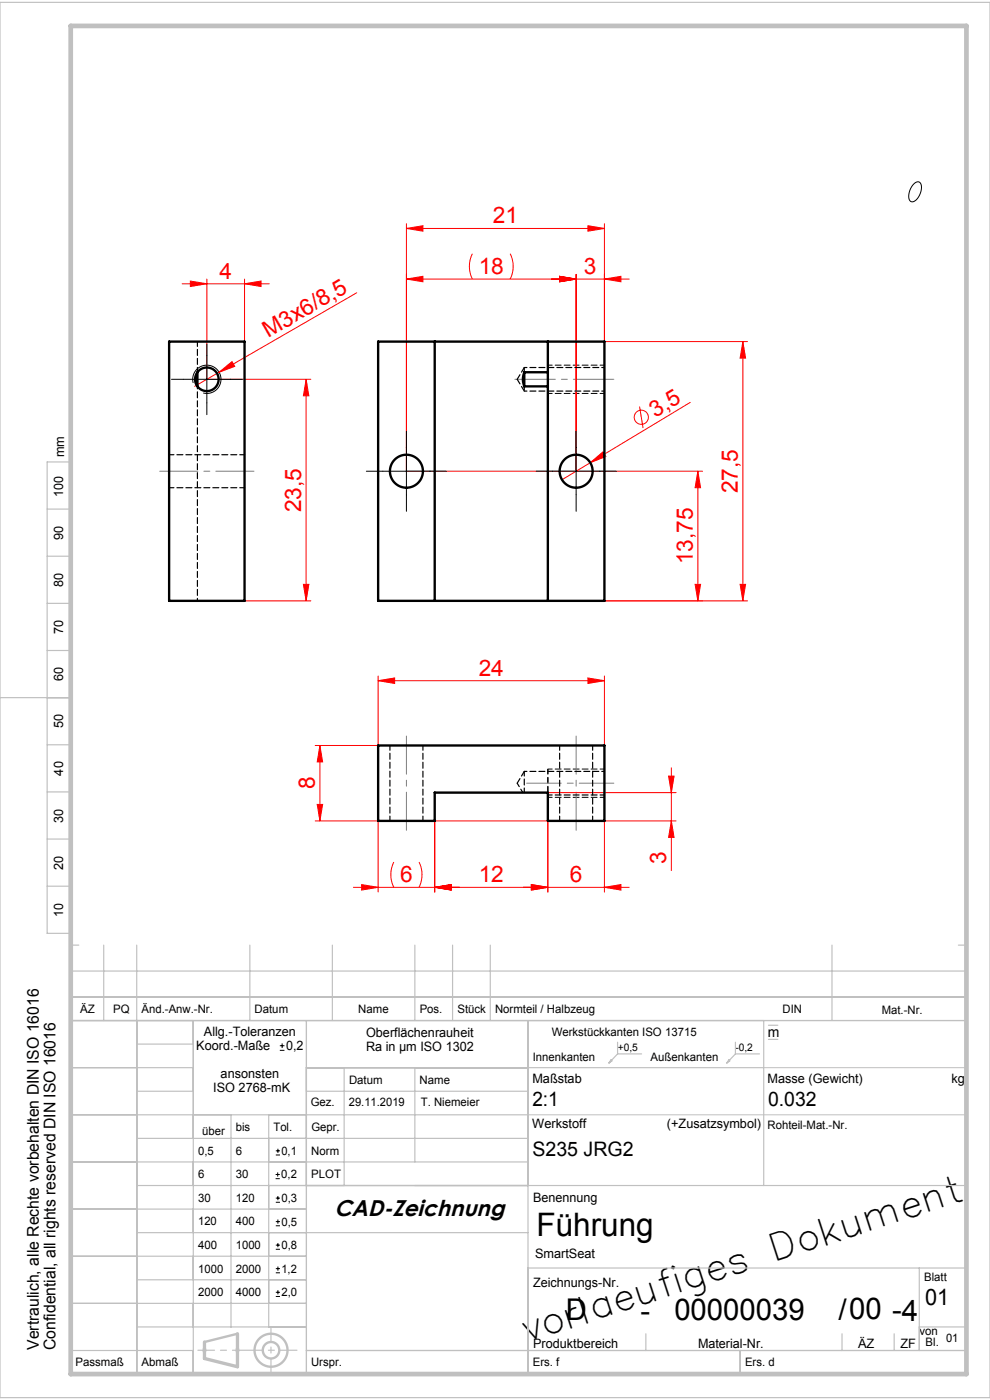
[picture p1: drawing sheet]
<svg xmlns="http://www.w3.org/2000/svg" width="210mm" height="297mm" viewBox="0 0 210 297" stroke-linecap="round" stroke-linejoin="round" font-family="sans-serif">
<g fill="none" stroke="#f00" stroke-width=".21">
<path d="M40.4 59.6l3.5 .6-3.5 .6zM43.9 59.2v21.3h22M51.9 59.2v13.3M86.2 59.2l3.5-.6v1.2zM86.2 48.5l3.5-.6v1.1zM86.2 59.2h47.3M86.2 47.5v52.5h62.8M86.2 48.5h42M100.2 53.8a6 6 0 0 0 0 5.4M108.2 53.8a6 6 0 0 1 0 5.4M118.7 58.6l3.5 .6-3.5 .6zM122.2 58.2v41.8"/>
<path d="M124.7 47.9l3.5 .6-3.5 .5zM128.2 59.2l3.5-.6v1.2zM128.2 47.5v25h30.4M38.6 60.2h18.5M46.5 79l2.7-2.3 .6 1zM51.9 60.2l3.5-.6v1.2zM75.7 62.1l-34.4 19.9M157.6 72.5l.6 3.5h-1.2zM157.6 72.5v55M64.9 80.5l.6 3.5h-1.1zM64.9 80.5v47M125.2 98.2l2.7-2.3 .6 .9z"/>
<path d="M135.7 86.2l.7 4.6M146.4 85.4l-27.2 16.4M148 100l.6 3.5h-1.2zM148 100v27.5M51.9 127.5h14M64.4 124h1.1l-.6 3.5zM147.4 124h1.2l-.6 3.5zM157 124h1.2l-.6 3.5zM158.6 127.5h-30.4M67.9 158.1l.5 3.5h-1.1zM67.9 158.1v16M80.2 144.4l3.5-.6v1.2z"/>
<path d="M80.2 143.4v14.7h-13.3M80.2 144.4h48M124.7 143.8l3.5 .6-3.5 .6zM128.2 143.4v14.7M66.9 174.1h13.3v15.1M67.3 170.6h1.1l-.5 3.5zM116.2 174.1v15.1M116.2 168.1h27.2M128.2 174.1v15.1M141.8 164.6h1.2l-.6 3.5zM142.4 162.9v21.8M142.4 174.1l.6 3.5h-1.2z"/>
<path d="M143.4 174.1h-51.2v15.1M76.7 187.7l3.5 .5-3.5 .6zM83.5 182.9a6 6 0 0 0 0 5.3M88.9 182.9a6 6 0 0 1 0 5.3M92.2 188.2l3.5-.5v1.1zM112.7 187.7l3.5 .5-3.5 .6zM128.2 188.2l3.5-.5v1.1zM133.5 188.2h-58.5"/>
<circle cx="136" cy="88.5" r="1.5"/>
</g>
<g fill="none" stroke="#000" stroke-width=".21">
<path d="M193.8 39a.89 .89 0 0 1 1.2-.4 .89 .89 0 0 1 .5 1.1 3.2 3.2 0 0 1-2 3.1 1.21 1.21 0 0 1-.7-1.6l.3-1zM43.9 73v15M36.4 80.5h15M41 81.2a3 3 0 0 1 2.6-3.7 3 3 0 0 1 3.3 3.2 3 3 0 0 1-3.8 2.7M77.7 100h17M86.2 91.5v17M113.7 100h17M122.2 91.5v17M59.4 222.8h.9M59.4 221.8h.9M59.8 221.4v.9M58.5 250h.8"/>
<path d="M58.5 249.2h.8M58.5 259.2h.9M58.5 255.1h.9M58.5 254.2h.9M58.5 245h.9M58.5 244.1h.9M58.9 248.7v.9M58.9 253.7v.9M58.9 258.7v.9M58.9 243.7v.9M58.5 265h.9M58.5 264.1h.9"/>
<path d="M58.5 260h.9M58.5 275h.9M58.5 274.2h.9M58.5 270h.9M58.5 269.1h.9M58.9 263.7v.9M58.9 273.7v.9M58.9 268.7v.9"/>
</g>
<path d="M116.2 168v-4.9" fill="none" stroke="#000" stroke-width=".21" stroke-dasharray="1.3 .6" stroke-dashoffset=".1" stroke-linecap="butt"/>
<path d="M116.2 167.8v-4.7" fill="none" stroke="#000" stroke-width=".25" stroke-dasharray="1.3 .6" stroke-dashoffset=".2" stroke-linecap="butt"/>
<path d="M112 236.5h93M162 226.5h43M42.9 286.4h1M43 286.1l.7 .7M43.4 285.9v1M43.7 286.1l-.7 .7M49.9 286.4h1M50 286.1l.7 .7M50.4 285.9v1M50.7 286.1l-.7 .7" fill="none" stroke="#c0c0c0" stroke-width=".21"/>
<g fill="none" stroke="#c0c0c0" stroke-width=".5">
<path d="M50.4 282.9l-7 1.8"/>
<circle cx="57.5" cy="286.4" r="3.5"/>
<circle cx="57.5" cy="286.4" r="1.75"/>
</g>
<path d="M128.2 77.5h-12M116.2 83.5h12M116.2 169.1h12M128.2 163.1h-12" fill="none" stroke="#000" stroke-width=".21" stroke-dasharray="1.3 .6" stroke-dashoffset=".3"/>
<path d="M116.2 168.1v-.1" fill="none" stroke="#000" stroke-width=".21" stroke-dasharray="1.3 .6"/>
<path d="M116.2 168.1v-.3" fill="none" stroke="#000" stroke-width=".25" stroke-dasharray="1.3 .6"/>
<path d="M33.9 100h20M86.2 156.1v20M122.2 156.1v20" fill="none" stroke="#808080" stroke-width=".21" stroke-dasharray="15.2 1.3 1.3 1.3" stroke-dashoffset="7.1"/>
<path d="M111.7 166.1h18.5" fill="none" stroke="#808080" stroke-width=".21" stroke-dasharray="15.2 1.3 1.3 1.3" stroke-dashoffset="7.9"/>
<path d="M130.2 80.5h-21" fill="none" stroke="#808080" stroke-width=".21" stroke-dasharray="15.2 1.3 1.3 1.3" stroke-dashoffset="6.6"/>
<path d="M57.5 291v-9.2" fill="none" stroke="#c0c0c0" stroke-width=".25" stroke-dasharray="6.3 1.3 1.3 1.3" stroke-dashoffset="3.7"/>
<path d="M42 286.4h21" fill="none" stroke="#c0c0c0" stroke-width=".25" stroke-dasharray="6.3 1.3 1.3 1.3" stroke-dashoffset="2.8"/>
<g fill="none" stroke="#c0c0c0" stroke-width=".25">
<path d="M0 .5h210v296h-210zM10 98h5v100h-5zM10 108h5M10 118h5M10 128h5M10 138h5M0 148h15M10 158h5M10 168h5M10 178h5M10 188h5M15 198.5v93h190v-85.5h-190"/>
<path d="M15 216.5h190M15 211.5h190M15 200.5h1.7M22 200.5v16M29 200.5v91M41 216.5v75M53 200.5v16M65 216.5v75M70.5 200.5v16M88 200.5v16M96 200.5v16M104 200.5v16"/>
<path d="M112 216.5v75M162 216.5v35M163 217.5h2M176.5 200.5v16M203.3 200.5h1.7M15 226.5h26M15 236.5h97M29 221.5h12M29 231.5h12M49 236.5v45M57 236.5v45M65 226.5h97"/>
<path d="M65 231.5h47M73 226.5v25M88 226.5v20M129.6 224.9l.2 .2-.6 .4zM131 221.1v2.5M131 223.6h5.1M131 223.6l-1.8 1.9M154.6 224.9l.2 .2-.6 .4zM156 223.6h5.1M156 221.1v2.5M156 223.6l-1.8 1.9M163 220.5h2"/>
<path d="M15 246.5h97M15 256.5h50M29 251.5h176M29 241.5h83M15 266.5h50M15 276.5h50M29 261.5h83M29 271.5h36M112 269h93M195 269v17.5M15 286.5h26M29 281.5h36"/>
<path d="M65 286.5h140M137 283v3.5M157 286.5v5M178.6 283v3.5M189.7 283v3.5M195 281.5h10"/>
</g>
<path d="M50.4 282.9v7l-7-1.7v-3.5" fill="none" stroke="#c0c0c0" stroke-width=".7"/>
<path d="M15 5.5h190v286h-190z" fill="none" stroke="#c0c0c0" stroke-width="1"/>
<g fill="#f00">
<path d="M46.5 79l2.7-2.3 .6 1z"/>
<path d="M125.2 98.2l2.7-2.3 .6 .9z"/>
<path d="M51.9 60.2l3.5-.6v1.2zM40.4 59.6l3.5 .6-3.5 .6z"/>
<path d="M128.2 188.2l3.5-.5v1.1zM112.7 187.7l3.5 .5-3.5 .6z"/>
<path d="M124.7 143.8l3.5 .6-3.5 .6zM80.2 144.4l3.5-.6v1.2zM112.7 187.7l3.5 .5-3.5 .6zM92.2 188.2l3.5-.5v1.1zM92.2 188.2l3.5-.5v1.1zM76.7 187.7l3.5 .5-3.5 .6zM128.2 59.2l3.5-.6v1.2zM118.7 58.6l3.5 .6-3.5 .6zM118.7 58.6l3.5 .6-3.5 .6zM86.2 59.2l3.5-.6v1.2zM124.7 47.9l3.5 .6-3.5 .5zM86.2 48.5l3.5-.6v1.1z"/>
<path d="M64.4 124h1.1l-.6 3.5zM64.9 80.5l.6 3.5h-1.1z"/>
<path d="M147.4 124h1.2l-.6 3.5zM148 100l.6 3.5h-1.2z"/>
<path d="M67.9 158.1l.5 3.5h-1.1zM67.3 170.6h1.1l-.5 3.5zM157.6 72.5l.6 3.5h-1.2zM157 124h1.2l-.6 3.5z"/>
<path d="M141.8 164.6h1.2l-.6 3.5zM142.4 174.1l.6 3.5h-1.2z"/>
</g>
<g fill="none" stroke="#000" stroke-width=".5">
<path d="M35.9 72.5h16v55h-16zM41.9 79v3M80.2 72.5h48v55h-48zM92.2 72.5v55M111.2 79v3M111.2 79a3.9 3.9 0 0 0 0 3M111.2 79h5M116.2 72.5v55M111.2 82h5M80.2 158.1h48v16h-12v-6h-24v6h-12z"/>
<circle cx="43.9" cy="80.5" r="2.5"/>
<circle cx="86.2" cy="100" r="3.5"/>
<circle cx="122.2" cy="100" r="3.5"/>
</g>
<path d="M51.9 96.5h-16M35.9 103.5h16M82.7 158.1v16M118.7 158.1v16M89.7 174.1v-16M111.2 163.6v4.5M116.2 168.6h12M125.7 174.1v-16" fill="none" stroke="#000" stroke-width=".25" stroke-dasharray="1.3 .6" stroke-dashoffset=".3"/>
<path d="M128.2 78h-17M41.9 82v45.5M111.2 83h17M128.2 163.6h-17" fill="none" stroke="#000" stroke-width=".25" stroke-dasharray="1.3 .6" stroke-dashoffset=".7"/>
<path d="M111.2 78l-1.5 2.5M109.7 80.5l1.5 2.5M111.2 163.6l-1.5 2.5" fill="none" stroke="#000" stroke-width=".25" stroke-dasharray="1.3 .6" stroke-dashoffset=".1"/>
<path d="M109.7 166.1l1.2 2" fill="none" stroke="#000" stroke-width=".25" stroke-dasharray="1.3 .6" stroke-dashoffset=".4"/>
<path d="M111.2 78v1M111.2 82v1" fill="none" stroke="#000" stroke-width=".25" stroke-dasharray="1.3 .6" stroke-dashoffset=".5"/>
<path d="M41.9 72.5v6.5" fill="none" stroke="#000" stroke-width=".25" stroke-dasharray="1.3 .6" stroke-dashoffset=".2"/>
<text font-size="7.8" x="112.2" y="284.6" transform="rotate(-18 112.2 284.6)">vorlaeufiges Dokument</text>
<text font-size="6.9" x="113.8" y="262.3">Führung</text>
<g font-size="6.3">
<text x="120" y="279.9">D</text>
<text x="135.8" y="280.2">-</text>
<text x="143" y="279.9">00000039</text>
<text x="177.8" y="280">/00 -4</text>
</g>
<g font-size="4.8" fill="#f00">
<text x="104.5" y="47.4">21</text>
<text x="46.5" y="59.1">4</text>
<text x="101.5" y="58.1">18</text>
<text x="123.9" y="58.1">3</text>
<text x="56.9" y="71.7" transform="rotate(-30 56.9 71.7)">M3x6/8,5</text>
<text x="139" y="88.6" transform="rotate(-31 139 88.6)">3,5</text>
<text x="156.5" y="104.6" transform="rotate(-90 156.5 104.6)">27,5</text>
<text x="63.9" y="108.6" transform="rotate(-90 63.9 108.6)">23,5</text>
<text x="147" y="119.7" transform="rotate(-90 147 119.7)">13,75</text>
<text x="101.5" y="143.3">24</text>
<text x="66.8" y="167.5" transform="rotate(-90 66.8 167.5)">8</text>
<text x="141.3" y="183.3" transform="rotate(-90 141.3 183.3)">3</text>
<text x="84.9" y="187.2">6</text>
<text x="101.5" y="187.2">12</text>
<text x="120.9" y="187.2">6</text>
</g>
<g font-size="4.8">
<text x="70.9" y="257.9">CAD-Zeichnung</text>
<text x="196.2" y="276.8">01</text>
</g>
<g font-size="4.2">
<text x="112.9" y="234.7">2:1</text>
<text x="162.9" y="234.7">0.032</text>
<text x="112.9" y="245.1">S235 JRG2</text>
</g>
<g font-size="3.4">
<text x="8.3" y="286.4" transform="rotate(-90 8.3 286.4)">Vertraulich, alle Rechte vorbehalten DIN ISO 16016</text>
<text x="11.8" y="286.4" transform="rotate(-90 11.8 286.4)">Confidential, all rights reserved DIN ISO 16016</text>
</g>
<text font-size="3" x="162.9" y="220">m</text>
<g font-size="2.7">
<text x="13.6" y="97" transform="rotate(-90 13.6 97)">mm</text>
<text x="13.4" y="105.5" transform="rotate(-90 13.4 105.5)">100</text>
<text x="13.4" y="114.5" transform="rotate(-90 13.4 114.5)">90</text>
<text x="13.4" y="124.5" transform="rotate(-90 13.4 124.5)">80</text>
<text x="13.4" y="134.5" transform="rotate(-90 13.4 134.5)">70</text>
<text x="13.4" y="144.5" transform="rotate(-90 13.4 144.5)">60</text>
<text x="13.4" y="154.5" transform="rotate(-90 13.4 154.5)">50</text>
<text x="13.4" y="164.5" transform="rotate(-90 13.4 164.5)">40</text>
<text x="13.4" y="174.5" transform="rotate(-90 13.4 174.5)">30</text>
<text x="13.4" y="184.5" transform="rotate(-90 13.4 184.5)">20</text>
<text x="13.4" y="194.5" transform="rotate(-90 13.4 194.5)">10</text>
<text x="43.3" y="219.8">Allg.-Toleranzen</text>
<text x="77.7" y="219.9">Oberflächenrauheit</text>
<text x="41.6" y="222.8">Koord.-Maße</text>
<text x="60.7" y="222.8">0,2</text>
<text x="77.6" y="222.9">Ra in µm ISO 1302</text>
<text x="45.2" y="231.8">ISO 2768-mK</text>
<text x="46.8" y="228.8">ansonsten</text>
<text x="112.9" y="229.8">Maßstab</text>
<text x="162.8" y="229.8">Masse (Gewicht)</text>
<text x="201.8" y="229.7">kg</text>
<text x="112.9" y="239.4">Werkstoff</text>
<text x="141.5" y="239.4">(+Zusatzsymbol)</text>
<text x="113.1" y="255">Benennung</text>
<text x="113.5" y="266.8">SmartSeat</text>
<text x="113.1" y="272.9">Zeichnungs-Nr.</text>
<text x="113.1" y="286">Produktbereich</text>
<text x="148.1" y="285.9">Material-Nr.</text>
<text x="182" y="285.9">ÄZ</text>
<text x="191" y="285.9">ZF</text>
</g>
<g font-size="2.5">
<text x="17" y="215">ÄZ</text>
<text x="24" y="215">PQ</text>
<text x="30" y="215">Änd.-Anw.-Nr.</text>
<text x="54" y="215">Datum</text>
<text x="76" y="215">Name</text>
<text x="89" y="215">Pos.</text>
<text x="97" y="215">Stück</text>
<text x="105" y="215">Normteil / Halbzeug</text>
<text x="166" y="215">DIN</text>
<text x="187" y="215">Mat.-Nr.</text>
<text x="117" y="219.8">Werkstückkanten ISO 13715</text>
<text x="113" y="225">Innenkanten</text>
<text x="138" y="225">Außenkanten</text>
<text x="74" y="230">Datum</text>
<text x="89" y="230">Name</text>
<text x="50" y="240">bis</text>
<text x="58" y="240">Tol.</text>
<text x="65.9" y="234.7">Gez.</text>
<text x="66" y="240">Gepr.</text>
<text x="74" y="234.7">29.11.2019</text>
<text x="89.3" y="234.7">T. Niemeier</text>
<text x="162.8" y="239.4">Rohteil-Mat.-Nr.</text>
<text x="42" y="245">0,5</text>
<text x="42.9" y="240.8">über</text>
<text x="50.1" y="245">6</text>
<text x="59.7" y="245">0,1</text>
<text x="66" y="245">Norm</text>
<text x="42" y="250">6</text>
<text x="50" y="250">30</text>
<text x="59.7" y="250">0,2</text>
<text x="66" y="250">PLOT</text>
<text x="42" y="255">30</text>
<text x="50" y="255">120</text>
<text x="59.7" y="255">0,3</text>
<text x="42" y="260">120</text>
<text x="50" y="260">400</text>
<text x="59.7" y="260">0,5</text>
<text x="42.1" y="270">1000</text>
<text x="42.1" y="265">400</text>
<text x="50" y="270">2000</text>
<text x="50" y="265">1000</text>
<text x="59.7" y="265">0,8</text>
<text x="59.7" y="270">1,2</text>
<text x="42" y="275">2000</text>
<text x="50" y="275">4000</text>
<text x="59.7" y="275">2,0</text>
<text x="196" y="271.8">Blatt</text>
<text x="195" y="283.3">von</text>
<text x="196.3" y="285.6">Bl.</text>
<text x="200.7" y="284.7">01</text>
<text x="16" y="289.8">Passmaß</text>
<text x="30" y="289.8">Abmaß</text>
<text x="66" y="289.8">Urspr.</text>
<text x="113" y="289.8">Ers. f</text>
<text x="158" y="289.8">Ers. d</text>
</g>
<g font-size="2.2">
<text x="131" y="222.9">+0,5</text>
<text x="156" y="222.9">-0,2</text>
</g>
</svg>
